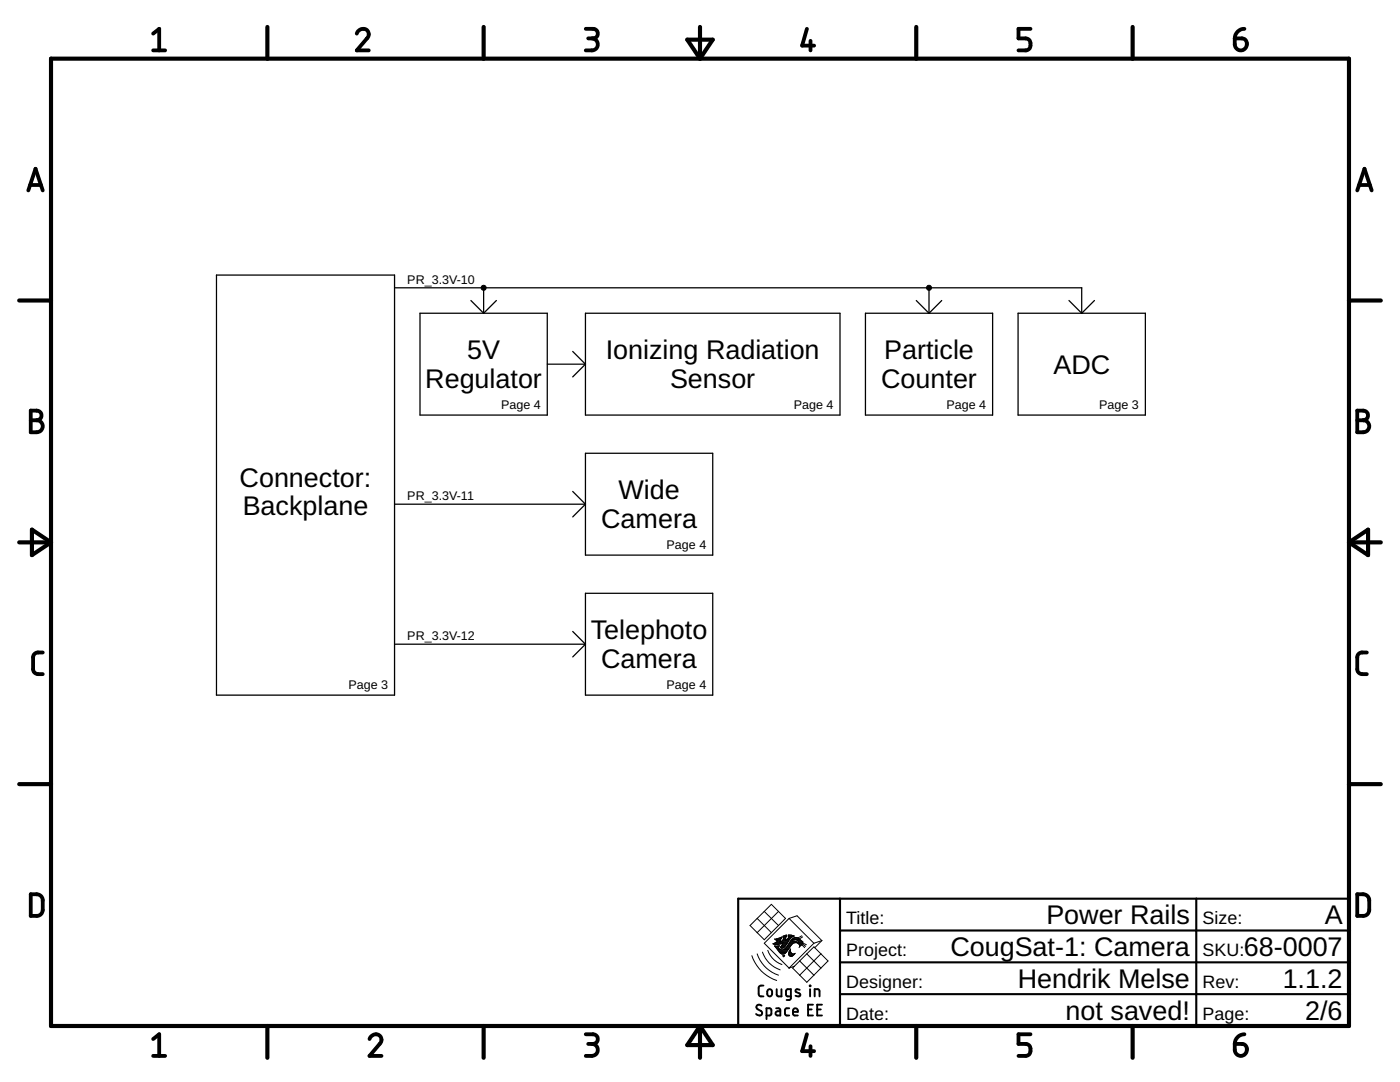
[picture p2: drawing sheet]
<svg xmlns="http://www.w3.org/2000/svg" width="279mm" height="216mm" viewBox="0 0 279 216" stroke-linecap="round" stroke-linejoin="round" font-family="sans-serif">
<g fill="none" stroke="#000" stroke-width=".25">
<path d="M43.2 54.9h35.5v83.8h-35.5zM78.7 57.4h137.2v5.1M94 60l2.5 2.5M96.5 57.4v5.1M99.1 60l-2.6 2.5M182.9 60l2.5 2.5M185.4 57.4v5.1M187.9 60l-2.5 2.5M213.3 60l2.6 2.5M218.4 60l-2.5 2.5M83.8 62.5h25.4v20.3h-25.4zM109.2 72.7h7.6"/>
<path d="M114.3 70.1l2.5 2.6M116.8 72.7l-2.5 2.5M116.8 62.5h50.8v20.3h-50.8zM172.7 62.5h25.4v20.3h-25.4zM203.2 62.5h25.4v20.3h-25.4zM114.3 98.1l2.5 2.5M116.8 90.4h25.4v20.4h-25.4zM78.7 100.6h38.1M116.8 100.6l-2.5 2.5M116.8 118.4h25.4v20.3h-25.4zM78.7 128.5h38.1M114.3 126l2.5 2.5"/>
<path d="M116.8 128.5l-2.5 2.6"/>
</g>
<g fill="#000" stroke="#000" stroke-width=".2">
<circle cx="96.5" cy="57.4" r=".51"/>
<circle cx="185.4" cy="57.4" r=".51"/>
</g>
<g fill="none" stroke="#000" stroke-width=".83">
<path d="M10.2 11.7h259v193h-259zM53.4 5.4v6.3M96.5 5.4v6.3M137.2 7.9h5l-2.5 3.8zM139.7 5.4v6.3M182.9 5.4v6.3M226 5.4v6.3M3.8 60h6.4M269.2 60h6.4M3.8 108.2h6.4M6.4 105.7l3.8 2.5-3.8 2.6zM269.2 108.2h6.4"/>
<path d="M269.2 108.2l3.8-2.5v5.1zM3.8 156.5h6.4M269.2 156.5h6.4M53.4 204.7v6.4M96.5 204.7v6.4M139.7 204.7v6.4M139.7 204.7l2.5 3.8h-5zM182.9 204.7v6.4M226 204.7v6.4"/>
</g>
<g fill="none" stroke="#000" stroke-width=".76">
<path d="M30.6 6.7l1.2-.9v4.3M30.6 10.1h2.4M71.2 6.7a1.18 1.18 0 0 1 1.6-.9 1.18 1.18 0 0 1 .6 1.7l-2.2 2.6h2.4M116.9 5.8h1.4a.95 .95 0 0 1 1 .9 .95 .95 0 0 1-1 1h-.9M118.1 7.7a1.2 1.2 0 0 1 1.2 1.2 1.2 1.2 0 0 1-1.2 1.2h-1.2M161 5.8l-.9 3.3h2.4M161.8 8.1v2M205.7 5.8h-2.4v1.9h1.4a1.22 1.22 0 0 1 1 1.2 1.22 1.22 0 0 1-1 1.2h-1.4M246.4 7.7h1.5a1.2 1.2 0 0 1 .9 1.3 1.2 1.2 0 0 1-1.2 1 1.2 1.2 0 0 1-1.2-1.1zM248.3 5.8a1.92 1.92 0 0 0-1.9 1.9M5.7 38l1.4-4.3 1.4 4.3M6 36.9h2.2"/>
<path d="M270.9 38l1.4-4.3 1.4 4.3M271.2 36.9h2.2M6.1 81.9h1.2a.96 .96 0 0 1 1 1 .96 .96 0 0 1-1 1 1.2 1.2 0 0 1 1.2 1.2 1.2 1.2 0 0 1-1.2 1.2h-1.2zM6.1 83.9h1.2M270.9 81.9h1.2a.96 .96 0 0 1 .9 1 .96 .96 0 0 1-.9 1 1.2 1.2 0 0 1 1.2 1.2 1.2 1.2 0 0 1-1.2 1.2h-1.2zM270.9 83.9h1.2M8.5 130.2a1.65 1.65 0 0 0-1.6 .3l-.3 .6v2.4l.3 .7a1.71 1.71 0 0 0 1.6 .3M272.8 130.2a1.65 1.65 0 0 0-1.7 .3l-.2 .6v2.7l.2 .4a1.71 1.71 0 0 0 1.7 .3M6.1 178.4a2.43 2.43 0 0 1 2 .3l.3 .4 .1 .5v2.2l-.4 .7a2.35 2.35 0 0 1-2 .3zM270.9 178.4a2.43 2.43 0 0 1 1.9 .3l.3 .4 .2 .5-.1 2.2-.4 .7a2.35 2.35 0 0 1-1.9 .3zM30.6 207.3l1.2-.9v4.3M30.6 210.7h2.4"/>
<path d="M73.7 207.3a1.18 1.18 0 0 1 1.6-.9 1.18 1.18 0 0 1 .6 1.7l-2.2 2.6h2.4M116.9 206.4h1.4a.96 .96 0 0 1 1 .9 .96 .96 0 0 1-1 1h-.9M118.1 208.3a1.2 1.2 0 0 1 1.2 1.2 1.2 1.2 0 0 1-1.2 1.2h-1.2M161 206.4l-.9 3.3h2.4M161.8 208.8v1.9M205.7 206.4h-2.4v1.9h1.4a1.22 1.22 0 0 1 1 1.2 1.22 1.22 0 0 1-1 1.2h-1.4M246.4 208.3h1.5a1.2 1.2 0 0 1 .9 1.3 1.2 1.2 0 0 1-1.2 1.1 1.2 1.2 0 0 1-1.2-1.2zM248.3 206.4a1.95 1.95 0 0 0-1.9 1.9"/>
</g>
<path d="M167.6 179.3v25.4M238.7 179.3v25.4M269.2 179.3h-121.9v25.4M167.6 198.4h101.6M167.6 192h101.6M167.6 185.7h101.6" fill="none" stroke="#000" stroke-width=".42"/>
<g fill="none" stroke="#000" stroke-width=".2">
<path d="M150.1 190.7a7.7 7.7 0 0 0 4.9 4.9M151.1 190.3a6.7 6.7 0 0 0 4.3 4.3M151.1 183.3l-1.4 1.4 2.8 2.8 2.9-2.8M151.1 183.3l2.8 2.8M152.2 190a5.6 5.6 0 0 0 3.5 3.5M152.5 181.9l1.4-1.5 2.9 2.9-1.4 1.4M152.5 181.9l-1.4 1.4M152.5 181.9l2.9 2.8M153.2 189.6a4.6 4.6 0 0 0 2.9 2.9M154.3 188.3h1.7M154.5 188.4h1M154.6 188.2h2.5"/>
<path d="M154.7 188.9h.7M154.7 187.5h1.1M154.8 189h.5M154.8 188h2.4M154.9 189.1h.4M154.9 187.6h.8M155 187.3h.9M155 189.2h.4M155 187.9h.7M155.1 189.4h.5M155.1 187.7h.6M155.1 187.8h.6"/>
<path d="M155.2 189.5h.6M155.2 188.8h.3M155.2 189.6h2M155.3 189v.1M155.3 189.7h1.8M155.4 181.9l-4.3 4.2M155.4 187.2h.6M155.4 188.9l.2-.2-1 .1 .9 1.1M155.4 188.9l-.1 .1M155.4 189.8h1.7M155.5 189.9h1.5M155.5 189.9l.5 .5 .6-.1"/>
<path d="M155.6 190.1h1.3M155.7 187.1h.3M155.7 187.9h1.6M155.7 190.2h1M155.7 187.6v.4M155.7 189h.8M155.8 189.1h.6M155.9 188.9l-.2 .1 .1 .1M155.9 188.9h.7M155.9 190.3h.7M155.9 187h.1M156 187l-1.4 .4 .6 .3-1 .6 .8 .2 1.3-.3-.3 .5"/>
<path d="M156 187v.3l-.3 .3M156 188.8h.7M156 188.7l-.1 .2M156 187.8h1.4M156 188.6h.8M156.1 188.5h.8M156.1 187.7h1.3M156.2 188.4h.8M156.2 187.6l-.5 .4M156.2 188.3h.9M156.2 187.6h.6M156.3 186.9h.7"/>
<path d="M156.3 190.8h.2M156.3 187.1h.5M156.3 187h.5M156.3 187.5h.5M156.4 187.3h.4M156.4 190.9h.1M156.4 189.5h.9M156.4 187.2h.4M156.4 186.8h.6M156.5 190.8l-.1 .1M156.6 190.6h.1M156.6 189.4h.8"/>
<path d="M156.6 190.6l-.4 .1 .2 .2M156.6 190.6l-.1 .2M156.7 189.2h.8M156.8 186.6h.2M156.8 189.1h.7M156.9 187.6h.6M157 189h.6M157 189a.92 .92 0 0 1-1.7 .1M157 186.9h-.2v.3M157 186.9v-.3l-.7 .2v.4l.1-.1-.2 .5M157 188.9h.7M157 187.5h.6"/>
<path d="M157.1 188.8h.7M157.2 187.3h.5M157.2 189.7l-.6 .6M157.2 188.6h.7M157.3 187.2h.5M157.3 188.5h.7M157.3 186.8h1.1M157.3 186.6h.7M157.3 189.5l-.1 .2M157.4 188.4h.7M157.4 187.1h.5M157.4 190.4l.2 .4"/>
<path d="M157.4 190.4h1.1M157.4 190.3h.7M157.4 190.2h.5M157.4 187l-.1-.4 1.2 .2a3 3 0 0 0-1.6 1.8l-.6 .6-.5-.1M157.4 187l-.6 .6v-.4M157.4 187h.7M157.4 190.5h1M157.4 190.1h.4M157.4 188.3h.8M157.5 186.9h.8M157.5 183.3l4.9 4.9M157.5 183.3l-5 4.9 5 5"/>
<path d="M157.5 183.3l1.6-.6 4.9 5M157.5 189.9h.3M157.5 190.6h.8M157.5 188.2h1M157.5 189.8h.3M157.6 189.7h.1M157.6 188h1.5M157.6 189.6l.2-.2-.1 .3M157.6 189.6l-.2 .8M157.6 189.6h.1M157.6 190.8h.5M157.6 187.9h1.4"/>
<path d="M157.7 189.5h.1M157.7 188.9l-.4 .6M157.7 189.7l.1 .4M157.7 187.8h1M157.7 187.8l-.7 1.2M157.7 187.8a1.15 1.15 0 0 1 2.1-.2l.2 .2M157.8 187.7h.4M157.8 190.1l.3 .2h.5M157.9 187.6h.4M158 187.5h.6M158.1 188.4l-.4 .5M158.1 187.3h1.4"/>
<path d="M158.3 187.2h1M158.5 190.4l-.5 .4h-.4M158.5 187.1h.6M158.6 190.3l.1-.1-.2 .2M158.6 190.3h.1M158.7 187.5h.9M159 187.6l.2 .1M159 187.6l-.4-.1-.5 .3h.6l.4 .2M159 187.6h.8M159.1 188l.2 .2M159.2 187.7h.7M159.2 188.2h.1"/>
<path d="M159.2 187.7l.2 .3M159.3 187.8h.8M159.3 188.2l-.6-.1-.6 .3M159.3 188.2h.1M159.3 188.3h.8M159.3 187.9h.9M159.4 188h.8M159.4 188v.2h-.1l.2 .2M159.4 188.2h.8M159.5 188.4h.5M159.5 188.4l.1 .3M159.5 188.5h.5"/>
<path d="M159.6 188.9l-.1 .2M159.6 188.6h.2M159.6 188.9h.1M159.6 191.7l2.8 2.9M159.6 188.8h.1M159.6 188.7v.2M160 188.5l.6 .6M160 186.7l-.8 .5M160 187.8l.2 .1M160.1 188.3l.7 .5M160.1 188.3l-.5 .6M160.2 188.2l.7 .3"/>
<path d="M160.2 186.9l-.7 .5M160.2 187.9l-.1 .4M161 190.3l-2.8 2.9 2.8 2.8 1.4-1.4M161 190.3l1.4-1.4 2.8 2.8-1.4 1.5M161 190.3l2.8 2.9M162.4 188.2l-4.9 5 1-.4M163.8 193.2l-1.4 1.4M163.8 190.3l-4.2 4.3M164 187.7l-1.6 .5M164 187.7l-1.4 1.4"/>
</g>
<g fill="none" stroke="#000" stroke-width=".38">
<path d="M152.4 196.7h-.7l-.3 .4 .1 1.5 .2 .2h.7M153.2 197.5l.5-.1a.81 .81 0 0 1 0 1.4h-.3l-.2-.3zM155 197.4v1.2l.4 .2h.6v-1.4M157.8 198.8h-.7l-.2-.2v-.9l.2-.3h.7v1.8l-.2 .3h-.6M159.6 197.5l-.7-.1-.2 .4 1 .5v.4a.75 .75 0 0 1-.9 0M161.6 196.7l.1 .1zM161.7 197.4v1.4M162.6 198.8v-1.4l.8 .1 .2 1.3M152 200.7a.54 .54 0 0 0-.8-.1 .54 .54 0 0 0 0 .8l.7 .3a.54 .54 0 0 1 0 .9 .54 .54 0 0 1-.8-.1l-.2-.2M153 202.6h.7l.2-.2v-1l-.2-.2h-.7v2.1M154.9 201.2h.6l.2 .2v1.2h-.5a.42 .42 0 0 1-.4-.4 .42 .42 0 0 1 .4-.4h.5M157.5 201.2h-.6l-.2 .3 .1 1 .7 .1"/>
<path d="M158.3 201.9h.9a.5 .5 0 0 0-.3-.7 .5 .5 0 0 0-.6 .5l.1 .8 .8 .1M161.3 201.4h.7M162.2 200.5h-.9v2.1h.9M163.1 201.4h.7M164 200.5h-.9v2.1h.9"/>
</g>
<g font-size="5.4">
<text x="93.2" y="71.7">5V</text>
<text x="120.9" y="71.7">Ionizing Radiation</text>
<text x="176.5" y="71.7">Particle</text>
<text x="84.9" y="77.4">Regulator</text>
<text x="133.7" y="77.4">Sensor</text>
<text x="175.9" y="77.4">Counter</text>
<text x="210.2" y="74.6">ADC</text>
<text x="47.8" y="97.1">Connector:</text>
<text x="123.4" y="99.6">Wide</text>
<text x="48.4" y="102.8">Backplane</text>
<text x="120" y="105.4">Camera</text>
<text x="117.9" y="127.6">Telephoto</text>
<text x="120" y="133.3">Camera</text>
<text x="208.8" y="184.4">Power Rails</text>
<text x="264.4" y="184.4">A</text>
<text x="189.7" y="190.8">CougSat-1: Camera</text>
<text x="248.2" y="190.8">68-0007</text>
<text x="203.1" y="197.1">Hendrik Melse</text>
<text x="256" y="197.1">1.1.2</text>
<text x="212.7" y="203.5">not saved!</text>
<text x="260.5" y="203.5">2/6</text>
</g>
<g font-size="3.6">
<text x="168.9" y="184.4">Title:</text>
<text x="240" y="184.4">Size:</text>
<text x="168.9" y="190.8">Project:</text>
<text x="240" y="190.8">SKU:</text>
<text x="168.9" y="197.1">Designer:</text>
<text x="240" y="197.1">Rev:</text>
<text x="168.9" y="203.5">Date:</text>
<text x="240" y="203.5">Page:</text>
</g>
<g font-size="2.5">
<text x="81.3" y="56.7">PR_3.3V-10</text>
<text x="100" y="81.6">Page 4</text>
<text x="158.4" y="81.6">Page 4</text>
<text x="188.9" y="81.6">Page 4</text>
<text x="219.4" y="81.6">Page 3</text>
<text x="81.3" y="99.8">PR_3.3V-11</text>
<text x="133" y="109.5">Page 4</text>
<text x="81.3" y="127.8">PR_3.3V-12</text>
<text x="69.5" y="137.4">Page 3</text>
<text x="133" y="137.4">Page 4</text>
</g>
</svg>
